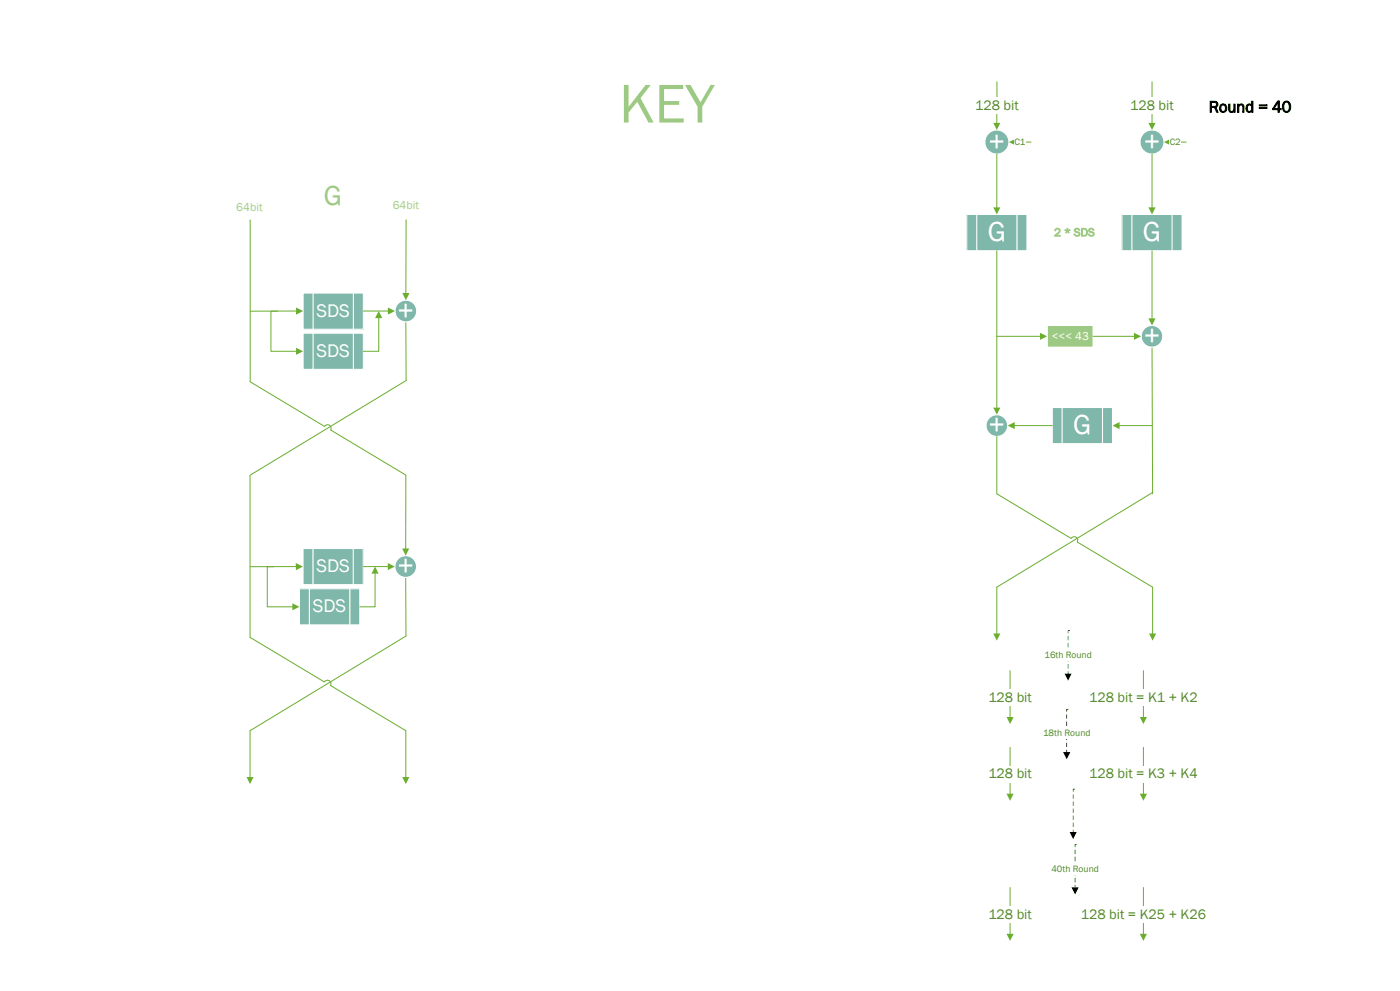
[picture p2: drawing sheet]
<svg xmlns="http://www.w3.org/2000/svg" width="420mm" height="297mm" viewBox="0 0 420 297" stroke-linecap="round" stroke-linejoin="round" font-family="sans-serif">
<path d="M290 64.3h18.1v10.8h-18.1z" fill="#7fb7ab"/>
<path d="M290 64.3h18.1v10.8h-18.1zM293 64.3v10.8M305.1 64.3v10.8" fill="none" stroke="#fff" stroke-width=".34"/>
<circle cx="299.1" cy="42.6" r="3.6" fill="#7fb7ab"/>
<circle cx="299.1" cy="42.6" r="3.6" fill="none" stroke="#fff" stroke-width=".34"/>
<path d="M299 46.2v16.2" fill="none" stroke="#6bae2f" stroke-width=".3"/>
<path d="M298 62.1h2.1l-1.1 2.2z" fill="#6bae2f"/>
<path d="M299 75.1v47.3" fill="none" stroke="#6bae2f" stroke-width=".3"/>
<path d="M298 122.2h2.1l-1.1 2.1z" fill="#6bae2f"/>
<circle cx="299" cy="127.6" r="3.3" fill="#7fb7ab"/>
<circle cx="299" cy="127.6" r="3.3" fill="none" stroke="#fff" stroke-width=".34"/>
<path d="M299.1 24.5l-.1 12.6" fill="none" stroke="#6bae2f" stroke-width=".3"/>
<path d="M298 36.8h2.1l-1.1 2.1z" fill="#6bae2f"/>
<path d="M292.6 29.2h13v5.1h-13z" fill="#fff"/>
<path d="M304.5 42.6h4.8" fill="none" stroke="#6bae2f" stroke-width=".3"/>
<path d="M302.7 42.6l2.1-1.1v2.1z" fill="#6bae2f"/>
<path d="M304.3 40.9h3.3v3.4h-3.3z" fill="#fff"/>
<path d="M336.5 64.3h18.1v10.8h-18.1z" fill="#7fb7ab"/>
<path d="M336.5 64.3h18.1v10.8h-18.1zM339.6 64.3v10.8M351.6 64.3v10.8" fill="none" stroke="#fff" stroke-width=".34"/>
<circle cx="345.6" cy="42.6" r="3.6" fill="#7fb7ab"/>
<circle cx="345.6" cy="42.6" r="3.6" fill="none" stroke="#fff" stroke-width=".34"/>
<path d="M345.6 46.2v16.2" fill="none" stroke="#6bae2f" stroke-width=".3"/>
<path d="M344.5 62.1h2.2l-1.1 2.2z" fill="#6bae2f"/>
<path d="M345.6 104.1l.2 43.9" fill="none" stroke="#6bae2f" stroke-width=".3"/>
<circle cx="345.6" cy="100.8" r="3.3" fill="#7fb7ab"/>
<circle cx="345.6" cy="100.8" r="3.3" fill="none" stroke="#fff" stroke-width=".34"/>
<path d="M345.6 24.5v12.6" fill="none" stroke="#6bae2f" stroke-width=".3"/>
<path d="M344.5 36.8h2.2l-1.1 2.1z" fill="#6bae2f"/>
<path d="M339.1 29.2h13v5.1h-13z" fill="#fff"/>
<path d="M351.1 42.6h4.8" fill="none" stroke="#6bae2f" stroke-width=".3"/>
<path d="M349.2 42.6l2.1-1.1v2.1z" fill="#6bae2f"/>
<path d="M350.9 40.9h3.3v3.4h-3.3z" fill="#fff"/>
<path d="M299 100.8h13.3" fill="none" stroke="#6bae2f" stroke-width=".3"/>
<path d="M312 99.7l2.2 1.1-2.2 1.1z" fill="#6bae2f"/>
<path d="M314.2 97.5h13.8v6.6h-13.8z" fill="#9cc983"/>
<path d="M314.2 97.5h13.8v6.6h-13.8z" fill="none" stroke="#fff" stroke-width=".34"/>
<path d="M328 100.8h12.5" fill="none" stroke="#6bae2f" stroke-width=".3"/>
<path d="M340.2 99.7l2.1 1.1-2.1 1.1z" fill="#6bae2f"/>
<path d="M345.6 75.1v20.6" fill="none" stroke="#6bae2f" stroke-width=".3"/>
<path d="M344.5 95.4h2.2l-1.1 2.1z" fill="#6bae2f"/>
<path d="M335.6 127.6h10" fill="none" stroke="#6bae2f" stroke-width=".3"/>
<path d="M333.8 127.6l2.1-1.1v2.1z" fill="#6bae2f"/>
<path d="M315.7 122.1h18.1v10.9h-18.1z" fill="#7fb7ab"/>
<path d="M315.7 122.1h18.1v10.9h-18.1zM318.6 122.1v10.9M330.8 122.1v10.9" fill="none" stroke="#fff" stroke-width=".34"/>
<path d="M304.2 127.6h11.5" fill="none" stroke="#6bae2f" stroke-width=".3"/>
<path d="M302.3 127.6l2.1-1.1v2.1z" fill="#6bae2f"/>
<path d="M299 130.8v17.2l22.4 13.4a1.05 1.05 0 0 1 1.4-.4 1.05 1.05 0 0 1 .4 1.4l22.6 13.6M345.8 147.6l-46.8 28.4v14.1" fill="none" stroke="#6bae2f" stroke-width=".3"/>
<path d="M298 189.9h2.1l-1.1 2.1z" fill="#6bae2f"/>
<path d="M345.8 176v14.1" fill="none" stroke="#6bae2f" stroke-width=".3"/>
<path d="M344.7 189.9h2.1l-1 2.1z" fill="#6bae2f"/>
<path d="M320.4 188.9l.6 .1-.6 .1v.7zM320.3 190.6h.2l-.1 1.3zM320.3 192.7h.2l-.1 1.4zM320.3 194.9h.2l-.1 1.3zM320.3 197h.2l-.1 1.3zM320.3 199.1h.2l-.1 1.3zM320.3 201.2h.2l-.1 1z" fill="#000"/>
<path d="M319.4 201.9h2.1l-1.1 2.1z" fill="#000"/>
<path d="M313.3 194.6h14.2v3.4h-14.2z" fill="#fff"/>
<path d="M343 201v14.1" fill="none" stroke="#6bae2f" stroke-width=".3"/>
<path d="M341.9 214.9h2.2l-1.1 2.1z" fill="#6bae2f"/>
<path d="M326.7 206.5h32.6v5h-32.6z" fill="#fff"/>
<path d="M303 201v14.1" fill="none" stroke="#6bae2f" stroke-width=".3"/>
<path d="M302 214.9h2.1l-1.1 2.1z" fill="#6bae2f"/>
<path d="M296.5 206.5h13v5h-13z" fill="#fff"/>
<path d="M320 212.5l.6 .1h-.6h.1l-.1 .8zM320 214.1v1.4zM320 216.2v1.4zM320 218.3v1.4zM320 220.4v1.4zM320 222.5v1.4zM320 224.7v1.1z" fill="#000"/>
<path d="M318.9 225.4h2.2l-1.1 2.1z" fill="#000"/>
<path d="M312.9 218.1h14.2v3.4h-14.2z" fill="#fff"/>
<path d="M343 224v14.1" fill="none" stroke="#6bae2f" stroke-width=".3"/>
<path d="M341.9 237.9h2.2l-1.1 2.1z" fill="#6bae2f"/>
<path d="M326.7 229.4h32.6v5.1h-32.6z" fill="#fff"/>
<path d="M303 224v14.1" fill="none" stroke="#6bae2f" stroke-width=".3"/>
<path d="M302 237.9h2.1l-1.1 2.1z" fill="#6bae2f"/>
<path d="M296.5 229.4h13v5.1h-13z" fill="#fff"/>
<g fill="#000">
<path d="M321.9 236.4l.6 .1-.6 .1v.7zM321.9 238v1.4zM321.9 240.2v1.4zM321.9 242.3v1.4zM321.9 244.4v1.4zM321.9 246.5v1.4zM321.9 248.6v1.1z"/>
<path d="M322.4 253.1h.7l-.6 .1v.7zM322.4 254.7h.2l-.1 1.3zM322.4 256.8h.2l-.1 1.3zM322.4 258.9h.2l-.1 1.4zM322.4 261h.2l-.1 1.4zM322.4 263.1h.2l-.1 1.4zM322.4 265.3h.2l-.1 1z"/>
</g>
<path d="M320.9 249.3h2.1l-1.1 2.2zM321.4 265.9h2.2l-1.1 2.2z" fill="#000"/>
<path d="M315.4 258.6h14.2v3.4h-14.2z" fill="#fff"/>
<path d="M343 266v14.1" fill="none" stroke="#6bae2f" stroke-width=".3"/>
<path d="M341.9 279.9h2.2l-1.1 2.1z" fill="#6bae2f"/>
<path d="M324.3 271.4h37.5v5.1h-37.5z" fill="#fff"/>
<path d="M303 266v14.1" fill="none" stroke="#6bae2f" stroke-width=".3"/>
<path d="M302 279.9h2.1l-1.1 2.1z" fill="#6bae2f"/>
<path d="M296.5 271.4h13v5.1h-13z" fill="#fff"/>
<path d="M121.8 96.5v17.5" fill="none" stroke="#6bae2f" stroke-width=".3"/>
<path d="M90.9 87.8h18.1v10.9h-18.1z" fill="#7fb7ab"/>
<path d="M90.9 87.8h18.1v10.9h-18.1zM93.9 87.8v10.9M106 87.8v10.9" fill="none" stroke="#fff" stroke-width=".34"/>
<path d="M75.1 114.4l22.3 13.4a1.05 1.05 0 0 1 1.4-.4 1.05 1.05 0 0 1 .4 1.5l22.6 13.5M121.8 114l-46.7 28.4" fill="none" stroke="#6bae2f" stroke-width=".3"/>
<circle cx="121.8" cy="93.2" r="3.3" fill="#7fb7ab"/>
<circle cx="121.8" cy="93.2" r="3.3" fill="none" stroke="#fff" stroke-width=".34"/>
<path d="M109 93.2h7.6" fill="none" stroke="#6bae2f" stroke-width=".3"/>
<path d="M116.4 92.2l2.1 1-2.1 1.1z" fill="#6bae2f"/>
<path d="M75 66l.1 48.4M89.1 93.2l-14 .1" fill="none" stroke="#6bae2f" stroke-width=".3"/>
<path d="M88.8 92.2l2.1 1-2.1 1.1z" fill="#6bae2f"/>
<path d="M121.8 65.9v22.2" fill="none" stroke="#6bae2f" stroke-width=".3"/>
<path d="M120.7 87.8h2.2l-1.1 2.2z" fill="#6bae2f"/>
<path d="M121.7 173.1l.1 17.5" fill="none" stroke="#6bae2f" stroke-width=".3"/>
<path d="M90.9 164.4h18.1v10.8h-18.1z" fill="#7fb7ab"/>
<path d="M90.9 164.4h18.1v10.8h-18.1zM93.9 164.4v10.8M106 164.4v10.8" fill="none" stroke="#fff" stroke-width=".34"/>
<path d="M75 191l22.3 13.4a1.05 1.05 0 0 1 1.5-.4 1.05 1.05 0 0 1 .3 1.4l22.7 13.6M121.8 190.6l-46.8 28.4v14.1" fill="none" stroke="#6bae2f" stroke-width=".3"/>
<path d="M74 232.9h2.1l-1.1 2.1z" fill="#6bae2f"/>
<path d="M121.8 219v14.1" fill="none" stroke="#6bae2f" stroke-width=".3"/>
<path d="M120.6 232.9h2.2l-1 2.1z" fill="#6bae2f"/>
<circle cx="121.7" cy="169.8" r="3.3" fill="#7fb7ab"/>
<circle cx="121.7" cy="169.8" r="3.3" fill="none" stroke="#fff" stroke-width=".34"/>
<path d="M109 169.8h7.6" fill="none" stroke="#6bae2f" stroke-width=".3"/>
<path d="M116.3 168.7l2.1 1.1-2.1 1.1z" fill="#6bae2f"/>
<path d="M75 142.5v48.5M89 169.8h-14" fill="none" stroke="#6bae2f" stroke-width=".3"/>
<path d="M88.7 168.7l2.2 1.1-2.1 1.1z" fill="#6bae2f"/>
<path d="M121.8 142.5l-.1 22.2" fill="none" stroke="#6bae2f" stroke-width=".3"/>
<path d="M120.6 164.4h2.2l-1.1 2.1z" fill="#6bae2f"/>
<path d="M90.9 99.9h18.1v10.8h-18.1z" fill="#7fb7ab"/>
<path d="M90.9 99.9h18.1v10.8h-18.1zM93.9 99.9v10.8M106 99.9v10.8" fill="none" stroke="#fff" stroke-width=".34"/>
<path d="M83.2 93.3h-1.9v12h7.8" fill="none" stroke="#6bae2f" stroke-width=".3"/>
<path d="M88.8 104.2l2.1 1.1-2.1 1z" fill="#6bae2f"/>
<path d="M113.6 95.1v10.2h-4.6" fill="none" stroke="#6bae2f" stroke-width=".3"/>
<path d="M113.6 93.2l1.1 2.1h-2.2z" fill="#6bae2f"/>
<path d="M89.8 176.4h18.1v10.9h-18.1z" fill="#7fb7ab"/>
<path d="M89.8 176.4h18.1v10.9h-18.1zM92.8 176.4v10.9M104.9 176.4v10.9" fill="none" stroke="#fff" stroke-width=".34"/>
<path d="M82.1 169.8h-1.9v12.1h7.8" fill="none" stroke="#6bae2f" stroke-width=".3"/>
<path d="M87.7 180.8l2.1 1.1-2.1 1z" fill="#6bae2f"/>
<path d="M112.5 171.7v10.2h-4.6" fill="none" stroke="#6bae2f" stroke-width=".3"/>
<path d="M112.5 169.8l1.1 2.1h-2.1z" fill="#6bae2f"/>
<text font-size="16.9" fill="#9cc983" x="185.8" y="36.7">KEY</text>
<g font-size="8.5" fill="#fff">
<text x="296.6" y="45.1">+</text>
<text x="343.1" y="45.1">+</text>
<text x="296.3" y="72.3">G</text>
<text x="342.9" y="72.3">G</text>
<text x="119.3" y="95.8">+</text>
<text x="343.1" y="103.4">+</text>
<text x="296.6" y="130.1">+</text>
<text x="322" y="130.1">G</text>
<text x="119.3" y="172.3">+</text>
</g>
<text font-size="8.5" fill="#9cc983" x="97.2" y="61.3">G</text>
<g font-size="5.6" fill="#fff">
<text x="95" y="95">SDS</text>
<text x="95" y="107">SDS</text>
<text x="94.9" y="171.5">SDS</text>
<text x="93.9" y="183.6">SDS</text>
</g>
<text font-size="5" x="362.6" y="33.7">Round = 40</text>
<g font-size="4.2" fill="#538822">
<text x="292.6" y="33">128</text>
<text x="301.1" y="33">bit</text>
<text x="339.1" y="33">128</text>
<text x="347.6" y="33">bit</text>
<text x="296.5" y="210.3">128</text>
<text x="305" y="210.3">bit</text>
<text x="326.8" y="210.3">128 bit = K1 + K2</text>
<text x="296.5" y="233.3">128</text>
<text x="305" y="233.3">bit</text>
<text x="326.8" y="233.3">128 bit = K3 + K4</text>
<text x="296.5" y="275.3">128</text>
<text x="305" y="275.3">bit</text>
<text x="324.3" y="275.3">128 bit = K25 + K26</text>
</g>
<g font-size="3.5" fill="#9cc983">
<text x="70.9" y="63.1">64bit</text>
<text x="117.8" y="62.7">64bit</text>
<text x="316.2" y="70.8">2 * SDS</text>
</g>
<text font-size="3.5" fill="#fff" x="315.5" y="101.9">&lt;&lt;&lt; 43</text>
<g font-size="2.8" fill="#538822">
<text x="304.4" y="43.4">C1</text>
<text x="350.9" y="43.4">C2</text>
<text x="313.4" y="197.1">16th Round</text>
<text x="312.9" y="220.7">18th Round</text>
<text x="315.4" y="261.2">40th Round</text>
</g>
</svg>
